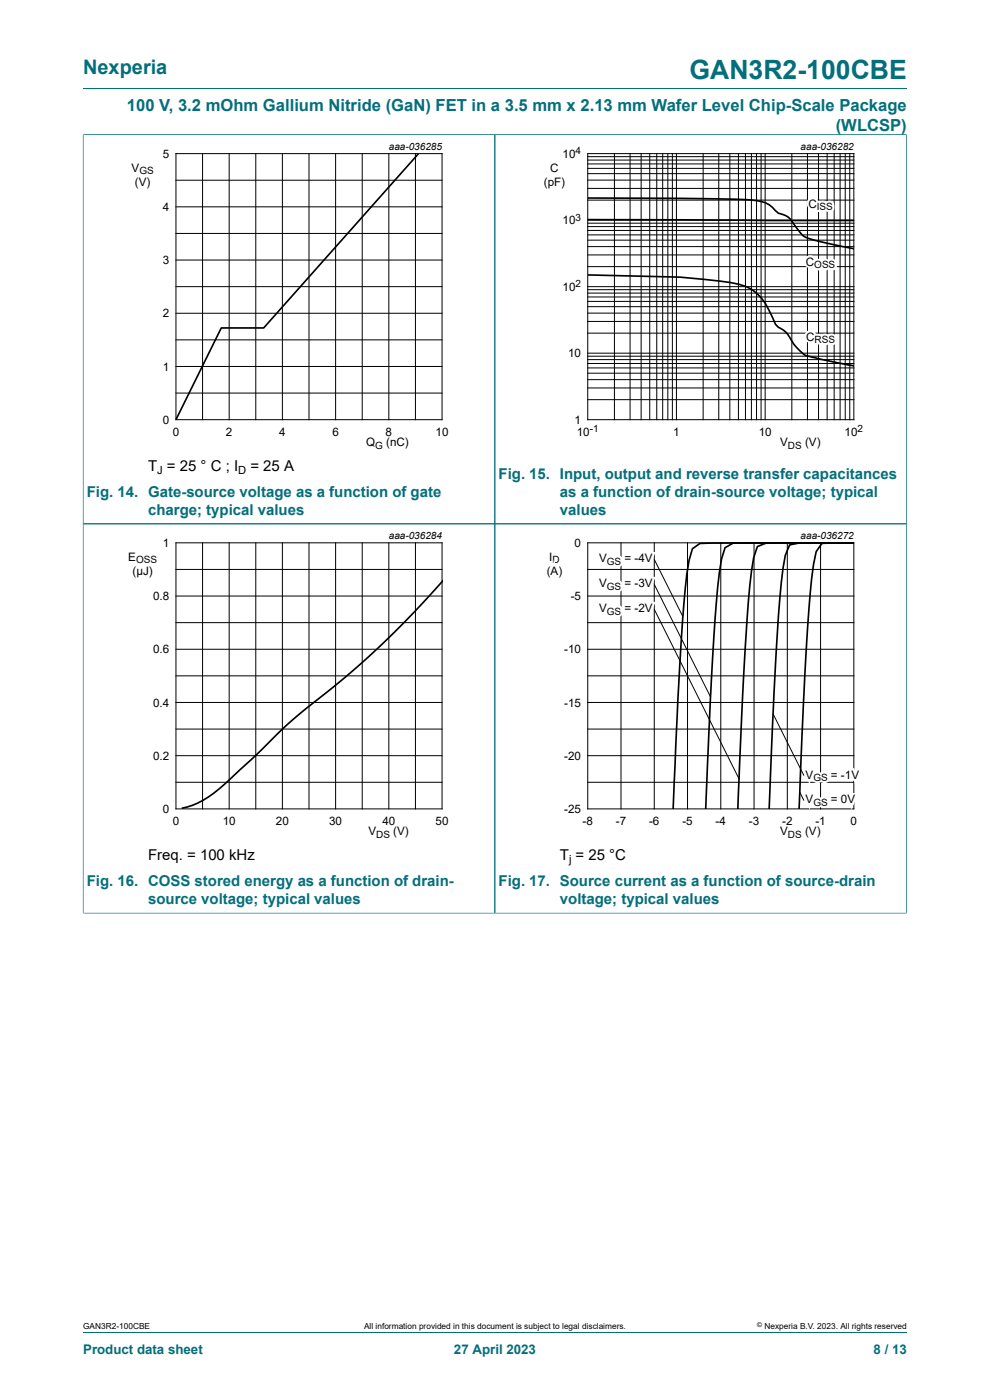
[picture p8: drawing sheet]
<svg xmlns="http://www.w3.org/2000/svg" width="210mm" height="297mm" viewBox="0 0 210 297" stroke-linecap="round" stroke-linejoin="round" font-family="sans-serif">
<path d="M17.6 18.8h174.8M17.6 28.6h174.8M17.6 28.5v165.3M105 28.6v165.1M192.3 28.5v165.3M17.6 111.1h174.7M17.6 193.7h174.8M17.6 282.6h174.8" fill="none" stroke="#036f7b" stroke-width=".21"/>
<g fill="none" stroke="#000" stroke-width=".21">
<path d="M37.3 32.6h56.5v56.4h-56.5zM37.3 38.2h56.5M43 32.6v56.4M48.6 32.6v56.4M54.3 32.6v56.4M59.9 32.6v56.4M65.5 32.6v56.4M71.2 32.6v56.4M76.8 32.6v56.4M82.5 32.6v56.4M88.1 32.6v56.4M124.7 32.6h56.4v56.4h-56.4z"/>
<path d="M124.7 40h56.4M124.7 38.2h56.4M124.7 36.8h56.4M124.7 35.7h56.4M124.7 34.8h56.4M124.7 34h56.4M124.7 33.2h56.4M130.3 32.6v56.4M133.6 32.6v56.4M136 32.6v56.4M137.8 32.6v56.4M139.3 32.6v56.4"/>
<path d="M140.6 32.6v56.4M141.7 32.6v56.4M142.6 32.6v56.4M143.5 32.6v56.4M149.2 32.6v56.4M152.5 32.6v56.4M154.8 32.6v56.4M156.6 32.6v56.4M158.1 32.6v56.4M159.4 32.6v56.4M160.5 32.6v56.4M161.4 32.6v56.4"/>
<path d="M162.3 32.6v56.4M168 32.6v56.4M171.3 32.6v56.4M173.6 32.6v56.4M175.5 32.6v56.4M176.9 32.6v56.4M178.2 32.6v56.4M179.3 32.6v56.4M180.3 32.6v56.4M37.3 55.2h56.5M37.3 49.5h56.5M37.3 43.9h56.5"/>
<path d="M124.7 56.6h56.4M124.7 54.1h56.4M124.7 52.3h56.4M124.7 50.9h56.4M124.7 49.8h56.4M124.7 48.9h56.4M124.7 48.1h56.4M124.7 47.3h56.4M124.7 46.7h56.4M124.7 42.5h56.4M37.3 77.7h56.5M37.3 72.1h56.5"/>
<path d="M37.3 66.5h56.5M37.3 60.8h56.5M124.7 66.4h56.4M124.7 60.8h56.4M124.7 79.2h56.4M124.7 78.1h56.4M124.7 77.1h56.4M124.7 76.3h56.4M124.7 75.6h56.4M124.7 74.9h56.4M124.7 70.7h56.4M124.7 68.2h56.4"/>
<path d="M124.7 65.1h56.4M124.7 63.9h56.4M124.7 63h56.4M124.7 62.2h56.4M124.7 61.5h56.4M37.3 83.4h56.5M124.7 84.8h56.4M124.7 82.3h56.4M124.7 80.5h56.4M37.3 115.2h56.5v56.4h-56.5zM43 115.2v56.4M48.6 115.2v56.4"/>
<path d="M54.3 115.2v56.4M59.9 115.2v56.4M65.5 115.2v56.4M71.2 115.2v56.4M76.8 115.2v56.4M82.5 115.2v56.4M88.1 115.2v56.4M124.7 115.2h56.4v56.4h-56.4zM131.7 115.2v56.4M138.8 115.2v56.4M138.8 118.7l6.1 12.1M145.8 115.2v56.4"/>
<path d="M152.9 115.2v56.4M159.9 115.2v56.4M167 115.2v56.4M174.1 115.2v56.4M37.3 137.7h56.5M37.3 132.1h56.5M37.3 126.4h56.5M37.3 120.8h56.5M124.7 137.7h56.4M124.7 132.1h56.4M124.7 126.4h56.4M124.7 120.8h56.4"/>
<path d="M138.8 129.3l18 35.9M138.8 124l11.9 23.8M37.3 154.7h56.5M37.3 149h56.5M37.3 143.4h56.5M124.7 154.7h56.4M124.7 149h56.4M124.7 143.4h56.4M164 151.4l6.5 13.1M37.3 166h56.5M37.3 160.3h56.5M124.7 166h56.4"/>
<path d="M124.7 160.3h56.4M169.6 168.1l.9 1.7"/>
</g>
<path d="M88.8 32.6l-32.9 37h-9l-9.6 19.4M124.7 46.6l56.4 .2M124.7 42l19.6 .1 15.2 .3a6.1 6.1 0 0 1 5 2.3l.6 .5 1.1 .4a4.7 4.7 0 0 1 2.6 2.5 4.9 4.9 0 0 0 2.8 2.5l3.9 1 5.6 1.2M124.7 58.3l19.6 .5a93.7 93.7 0 0 1 12.5 1.5 9.2 9.2 0 0 1 6.3 5.6l.8 1.4a3.6 3.6 0 0 0 2.3 2.7 7.9 7.9 0 0 1 2.2 3 7.7 7.7 0 0 0 2.9 2.5l9.8 2.1M181.2 115.2h-11.6l-2.1 .4-.9 2.2a185.1 185.1 0 0 0-2.1 22.5l-1.3 31.4M181.2 115.2h-18.6l-1.9 .7-.8 2.4a271.7 271.7 0 0 0-2.2 26.1l-1.2 27.3M181.2 115.2h-25.7l-1.7 1-.8 2.4a300.2 300.2 0 0 0-2.3 29.5l-1 23.6M93.8 123.3a198.4 198.4 0 0 1-30.4 28.3l-3.4 3-6.8 6.6a105.3 105.3 0 0 1-9 7.9 14.9 14.9 0 0 1-5.6 2.4M142.8 171.7l1-23.4a471.1 471.1 0 0 1 1.9-26.5l.5-2.9 .7-2.5 1.6-1.1 32.7-.2-6.9 .2-1.2 1.7a93.4 93.4 0 0 0-1.8 15.6l-.9 17.1-.9 22" fill="none" stroke="#000" stroke-width=".35"/>
<text font-size="5.6" fill="#036f7b" x="146.3" y="16.8">GAN3R2-100CBE</text>
<text font-size="4.2" fill="#036f7b" x="17.6" y="15.6">Nexperia</text>
<g font-size="3.5" fill="#036f7b">
<text x="26.9" y="23.7">100 V, 3.2 mOhm Gallium Nitride (GaN) FET in a 3.5 mm x 2.13 mm Wafer Level Chip-Scale Package</text>
<text x="177.3" y="27.9">(WLCSP)</text>
</g>
<g font-size="3.2">
<text x="31.4" y="99.9">T = 25 ° C ; I</text>
<text x="53.1" y="99.9">= 25 A</text>
<text x="31.4" y="182.5">Freq. = 100 kHz</text>
<text x="118.8" y="182.5">T = 25 °C</text>
</g>
<g font-size="3.2" fill="#036f7b">
<text x="105.8" y="101.7">Fig. 15. Input, output and reverse transfer capacitances</text>
<text x="18.4" y="105.5">Fig. 14. Gate-source voltage as a function of gate</text>
<text x="118.8" y="105.5">as a function of drain-source voltage; typical</text>
<text x="31.4" y="109.3">charge; typical values</text>
<text x="118.8" y="109.3">values</text>
<text x="18.4" y="188">Fig. 16. COSS stored energy as a function of drain-</text>
<text x="31.4" y="191.9">source voltage; typical values</text>
<text x="105.8" y="188">Fig. 17. Source current as a function of source-drain</text>
<text x="118.8" y="191.9">voltage; typical values</text>
</g>
<g font-size="2.8" fill="#036f7b">
<text x="17.6" y="287.2">Product data sheet</text>
<text x="96.3" y="287.2">27 April 2023</text>
<text x="185.3" y="287.2">8 / 13</text>
</g>
<g font-size="2.5">
<text x="34.5" y="33.5">5</text>
<text x="119.3" y="33.5">10</text>
<text x="27.9" y="36.5">V</text>
<text x="28.6" y="39.4">(V)</text>
<text x="115.4" y="39.4">(pF)</text>
<text x="116.7" y="36.5">C</text>
<text x="34.5" y="44.8">4</text>
<text x="119.3" y="47.6">10</text>
<text x="171.5" y="44.1">C</text>
<text x="34.5" y="56">3</text>
<text x="170.9" y="56.4">C</text>
<text x="119.3" y="61.7">10</text>
<text x="34.5" y="67.3">2</text>
<text x="120.5" y="75.8">10</text>
<text x="171" y="72.3">C</text>
<text x="34.5" y="78.6">1</text>
<text x="34.5" y="89.9">0</text>
<text x="121.9" y="89.9">1</text>
<text x="36.6" y="92.4">0</text>
<text x="47.9" y="92.4">2</text>
<text x="59.2" y="92.4">4</text>
<text x="70.5" y="92.4">6</text>
<text x="77.7" y="94.7">Q</text>
<text x="81.8" y="92.4">8</text>
<text x="81.9" y="94.7">(nC)</text>
<text x="92.4" y="92.4">10</text>
<text x="122.4" y="92.4">10</text>
<text x="142.8" y="92.4">1</text>
<text x="160.9" y="92.4">10</text>
<text x="165.5" y="94.7">V</text>
<text x="170.8" y="94.7">(V)</text>
<text x="179.2" y="92.4">10</text>
<text x="27.2" y="119">E</text>
<text x="34.5" y="116">1</text>
<text x="116.5" y="119">I</text>
<text x="121.9" y="116">0</text>
<text x="127.1" y="119.3">V</text>
<text x="132.5" y="119.3">= -4V</text>
<text x="28.1" y="122">(µJ)</text>
<text x="116" y="122">(A)</text>
<text x="127.1" y="124.6">V</text>
<text x="132.5" y="124.6">= -3V</text>
<text x="32.5" y="127.3">0.8</text>
<text x="121.1" y="127.3">-5</text>
<text x="127.1" y="129.9">V</text>
<text x="132.5" y="129.9">= -2V</text>
<text x="32.5" y="138.6">0.6</text>
<text x="119.7" y="138.6">-10</text>
<text x="32.5" y="149.9">0.4</text>
<text x="119.7" y="149.9">-15</text>
<text x="32.5" y="161.2">0.2</text>
<text x="119.7" y="161.2">-20</text>
<text x="170.9" y="165.2">V</text>
<text x="176.3" y="165.2">= -1V</text>
<text x="34.5" y="172.5">0</text>
<text x="119.7" y="172.5">-25</text>
<text x="170.9" y="170.5">V</text>
<text x="176.3" y="170.5">= 0V</text>
<text x="36.6" y="175">0</text>
<text x="47.2" y="175">10</text>
<text x="58.5" y="175">20</text>
<text x="69.8" y="175">30</text>
<text x="78.2" y="177.2">V</text>
<text x="81.1" y="175">40</text>
<text x="83.4" y="177.2">(V)</text>
<text x="92.4" y="175">50</text>
<text x="123.6" y="175">-8</text>
<text x="130.6" y="175">-7</text>
<text x="137.7" y="175">-6</text>
<text x="144.7" y="175">-5</text>
<text x="151.8" y="175">-4</text>
<text x="158.9" y="175">-3</text>
<text x="165.5" y="177.2">V</text>
<text x="165.9" y="175">-2</text>
<text x="170.8" y="177.2">(V)</text>
<text x="173" y="175">-1</text>
<text x="180.4" y="175">0</text>
</g>
<g font-size="2.4">
<text x="33.4" y="100.5">J</text>
<text x="50.5" y="100.5">D</text>
<text x="120.7" y="183.1">j</text>
</g>
<g font-size="2.1">
<text x="82.5" y="31.8">aaa-036285</text>
<text x="122.1" y="32.7">4</text>
<text x="169.8" y="31.8">aaa-036282</text>
<text x="29.6" y="37">GS</text>
<text x="122.1" y="46.8">3</text>
<text x="173.2" y="44.5">ISS</text>
<text x="172.7" y="56.9">OSS</text>
<text x="122.1" y="61">2</text>
<text x="172.8" y="72.8">RSS</text>
<text x="79.6" y="95.2">G</text>
<text x="125.1" y="91.7">-1</text>
<text x="167.1" y="95.2">DS</text>
<text x="181.9" y="91.7">2</text>
<text x="28.9" y="119.5">OSS</text>
<text x="82.5" y="114.3">aaa-036284</text>
<text x="117.2" y="119.5">D</text>
<text x="128.7" y="119.8">GS</text>
<text x="169.8" y="114.3">aaa-036272</text>
<text x="128.7" y="125.1">GS</text>
<text x="128.7" y="130.4">GS</text>
<text x="172.5" y="165.7">GS</text>
<text x="172.5" y="170.9">GS</text>
<text x="79.8" y="177.7">DS</text>
<text x="167.1" y="177.7">DS</text>
</g>
<g font-size="1.8">
<text x="17.6" y="282">GAN3R2-100CBE</text>
<text x="77.2" y="282">All information provided in this document is subject to legal disclaimers.</text>
<text x="162.2" y="282">Nexperia B.V. 2023. All rights reserved</text>
</g>
<text font-size="1.4" x="160.6" y="281.6">©</text>
</svg>
